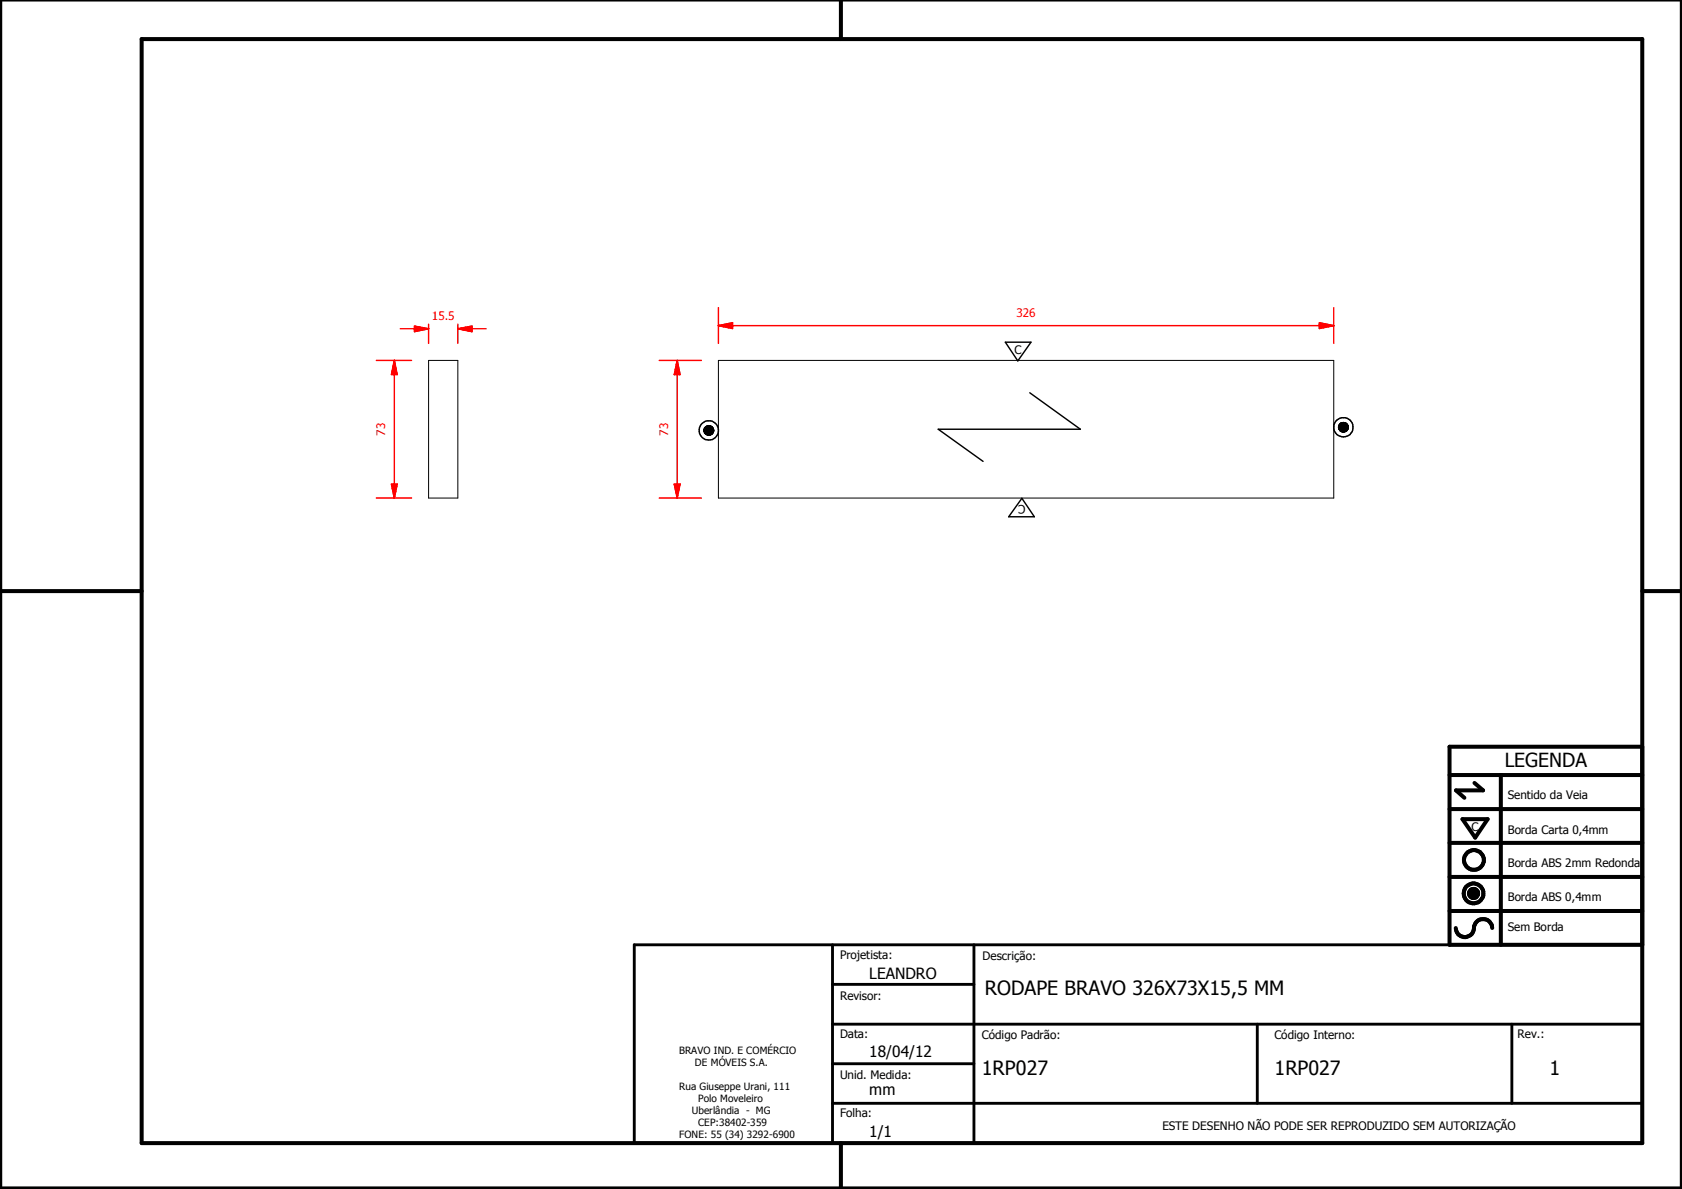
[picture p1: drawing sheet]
<svg xmlns="http://www.w3.org/2000/svg" width="297mm" height="210mm" viewBox="0 0 297 210" stroke-linecap="round" stroke-linejoin="round" font-family="sans-serif">
<g fill="none" stroke="#000" stroke-width=".18">
<path d="M75.7 63.6h5.2v24.3h-5.2zM124.3 75.9v.2zM124.4 75.7v.5zM124.4 75.8v.4zM124.4 75.8l-.1 .3zM124.4 75.6l.1-.1-.1 .9zM124.4 75.6v.8zM124.4 75.6v.7zM124.4 75.6v.6zM124.5 75.5v1zM124.5 75.4h.1l-.1 1.1zM124.5 75.4v1.1z"/>
<path d="M124.6 75.4v1.2zM124.7 75.3h.1l-.1 1.4zM124.7 75.3v1.4zM124.8 75.3v-.1v1.5zM124.8 75.3v1.4zM124.8 75.2h.1l-.1 1.6zM124.8 75.2v1.6zM124.9 75.2l.1-.1-.1 1.7zM124.9 75.2v1.6zM125 75.1v1.7zM125.1 75.1v1.7zM125.1 75.1l-.1 1.7z"/>
<path d="M125.2 75.1v1.7zM125.2 75.1l-.1 1.7zM125.3 75.1l-.1 1.7zM125.3 75.1v1.7zM125.4 75.2l-.1 1.6zM125.4 75.2v1.6zM125.5 75.2l-.1 1.6zM125.5 75.2v1.6zM125.6 75.3l-.1 1.5zM125.6 75.3v1.4zM125.7 75.3l-.1 1.4zM125.7 75.3v1.4z"/>
<path d="M125.8 75.4l-.1 1.3zM125.8 75.4v1.2zM125.8 75.4v1.1zM125.9 75.5l-.1 1zM125.9 75.5v1zM125.9 75.6v.9zM125.9 75.6v.8zM125.9 75.6v.7zM126 75.7l-.1 .6zM126 75.7v.5zM126 75.8v.4zM126 75.9v.3z"/>
<path d="M126 75.9v.2zM126.9 63.6h108.6v24.3h-108.6zM236.4 75.3v.2zM236.4 75.2v.5zM236.4 75.2v.4zM236.4 75.3v.3zM236.5 75.1v.7zM236.5 75.1l-.1 .6zM236.5 75v.8zM236.6 74.9v1zM236.6 74.9l-.1 .9zM236.6 74.9v1.1z"/>
<path d="M236.7 74.8h.1l-.1 1.3zM236.7 74.8v1.3zM236.7 74.8l-.1 1.2zM236.8 74.8v1.3zM236.8 74.7l.1-.1-.1 1.6zM236.8 74.7v1.5zM236.8 74.7v1.4zM236.9 74.6v1.6zM237 74.6h.1l-.1 1.6zM237 74.6l-.1 1.6zM237.1 74.6v1.6zM237.1 74.6v1.7z"/>
<path d="M237.2 74.6v1.7zM237.2 74.6l-.1 1.7zM237.3 74.6l-.1 1.7zM237.3 74.6v1.7zM237.4 74.6l-.1 1.7zM237.4 74.6h.1l-.1 1.6zM237.5 74.6v1.6h-.1zM237.5 74.6v1.6zM237.6 74.6l-.1 1.6zM237.6 74.6v1.6zM237.7 74.7l-.1 1.5zM237.7 74.7v1.5z"/>
<path d="M237.7 74.8v1.4zM237.7 74.8v1.3zM237.8 74.8l-.1 1.3zM237.8 74.8v1.3zM237.9 74.9l-.1 1.2zM237.9 74.9v1.1zM237.9 74.9v1zM238 75l-.1 .9zM238 75v.8zM238 75.1v.7zM238 75.2v.6zM238 75.2v.5z"/>
<path d="M238.1 75.3l-.1 .4zM238.1 75.3v.3zM238.1 75.3v.2zM259.4 157.6l1.6 .1zM259.4 157.7l1.6 .1zM259.4 157.8l1.6 .1zM259.4 157.9h1.6v.1zM259.4 157.9l1.6 .1h-1.5zM259.4 157.6h1.6zM259.5 158h1.5zM259.5 158l1.4 .1zM259.5 157.5l1.5 .1h-1.6z"/>
<path d="M259.5 157.5l1.5 .1zM259.5 158.1h1.4zM259.5 157.4l1.5 .1h-1.5zM259.5 157.4l1.5 .1zM259.5 158.1l1.4 .1zM259.5 157.3l1.4 .1h-1.4zM259.5 157.3l1.4 .1zM259.6 158.2h1.3zM259.6 158.2h1.2zM259.6 157.2l1.3 .1h-1.4zM259.6 157.2l1.3 .1zM259.6 158.2l1.2 .1z"/>
<path d="M259.6 157.2h1.3zM259.7 158.3h1.1zM259.7 158.3l1 .1zM259.7 157.1l1.1 .1h-1.2zM259.7 157.1l1.1 .1zM259.7 157.1h1.1zM259.8 158.4h.9zM259.8 158.4h.8zM259.8 157.1h1zM259.8 157.1h.9zM259.8 158.4l.8 .1zM259.8 157l.9 .1z"/>
<path d="M259.8 157h.8zM259.9 158.5h.7zM259.9 158.5h.6zM259.9 157h.7zM260 158.5h.5zM260 158.5h.4zM260 157h.6zM260.1 158.5h.3zM260.1 158.5h.2zM260.1 156.9l.4 .1zM260.1 156.9h.3zM260.1 156.9h.2z"/>
</g>
<g fill="#000">
<path d="M124.4 75.8l-.1 .3zM124.3 75.9v.2zM124.4 75.6v.6zM124.4 75.7v.5zM124.4 75.8v.4zM124.4 75.6l.1-.1-.1 .9zM124.4 75.6v.8zM124.4 75.6v.7zM124.5 75.5v1zM124.5 75.4h.1l-.1 1.1zM124.5 75.4v1.1zM124.6 75.4v1.2z"/>
<path d="M124.7 75.3h.1l-.1 1.4zM124.7 75.3v1.4zM124.8 75.3v-.1v1.5zM124.8 75.3v1.4zM124.8 75.2h.1l-.1 1.6zM124.8 75.2v1.6zM124.9 75.2l.1-.1-.1 1.7zM124.9 75.2v1.6zM125 75.1v1.7zM125.1 75.1v1.7zM125.1 75.1l-.1 1.7zM125.2 75.1v1.7z"/>
<path d="M125.2 75.1l-.1 1.7zM125.3 75.1l-.1 1.7zM125.3 75.1v1.7zM125.4 75.2l-.1 1.6zM125.4 75.2v1.6zM125.5 75.2l-.1 1.6zM125.5 75.2v1.6zM125.6 75.3l-.1 1.5zM125.6 75.3v1.4zM125.7 75.3l-.1 1.4zM125.7 75.3v1.4zM125.8 75.4l-.1 1.3z"/>
<path d="M125.8 75.4v1.2zM125.8 75.4v1.1zM125.9 75.5l-.1 1zM125.9 75.5v1zM125.9 75.6v.9zM125.9 75.6v.8zM125.9 75.6v.7zM126 75.7l-.1 .6zM126 75.7v.5zM126 75.8v.4zM126 75.9v.3zM126 75.9v.2z"/>
<path d="M236.4 75.3v.2zM236.5 75.1l-.1 .6zM236.4 75.2v.5zM236.4 75.2v.4zM236.4 75.3v.3zM236.5 75.1v.7zM236.6 74.9l-.1 .9zM236.5 75v.8zM236.6 74.9v1zM236.7 74.8l-.1 1.2zM236.6 74.9v1.1zM236.7 74.8h.1l-.1 1.3z"/>
<path d="M236.7 74.8v1.3zM236.8 74.7v1.4zM236.8 74.8v1.3zM236.8 74.7l.1-.1-.1 1.6zM236.8 74.7v1.5zM236.9 74.6v1.6zM237 74.6h.1l-.1 1.6zM237 74.6l-.1 1.6zM237.1 74.6v1.6zM237.1 74.6v1.7zM237.2 74.6v1.7zM237.2 74.6l-.1 1.7z"/>
<path d="M237.3 74.6l-.1 1.7zM237.3 74.6v1.7zM237.4 74.6l-.1 1.7zM237.4 74.6h.1l-.1 1.6zM237.5 74.6v1.6h-.1zM237.5 74.6v1.6zM237.6 74.6l-.1 1.6zM237.6 74.6v1.6zM237.7 74.7l-.1 1.5zM237.7 74.7v1.5zM237.7 74.8v1.4zM237.7 74.8v1.3z"/>
<path d="M237.8 74.8l-.1 1.3zM237.8 74.8v1.3zM237.9 74.9l-.1 1.2zM237.9 74.9v1.1zM237.9 74.9v1zM238 75l-.1 .9zM238 75v.8zM238 75.1v.7zM238 75.2v.6zM238 75.2v.5zM238.1 75.3l-.1 .4zM238.1 75.3v.3z"/>
<path d="M238.1 75.3v.2zM259.4 157.6h1.6zM259.5 157.5l1.5 .1h-1.6zM259.5 157.5l1.5 .1zM259.5 157.4l1.5 .1h-1.5zM259.5 157.4l1.5 .1zM259.5 157.3l1.4 .1h-1.4zM259.5 157.3l1.4 .1zM259.6 157.2l1.3 .1h-1.4zM259.6 157.2l1.3 .1zM259.6 157.2h1.3zM259.7 157.1l1.1 .1h-1.2z"/>
<path d="M259.7 157.1l1.1 .1zM259.7 157.1h1.1zM259.8 157.1h1zM259.8 157.1h.9zM259.8 157l.9 .1zM259.8 157h.8zM259.9 157h.7zM260 157h.6zM260.1 156.9l.4 .1zM260.1 156.9h.3zM260.1 156.9h.2zM260.1 158.5h.2z"/>
<path d="M260 158.5h.4zM260.1 158.5h.3zM259.9 158.5h.6zM260 158.5h.5zM259.8 158.4l.8 .1zM259.9 158.5h.7zM259.8 158.4h.8zM259.7 158.3l1 .1zM259.8 158.4h.9zM259.6 158.2l1.2 .1zM259.7 158.3h1.1zM259.6 158.2h1.2z"/>
<path d="M259.5 158.1l1.4 .1zM259.6 158.2h1.3zM259.5 158l1.4 .1zM259.5 158.1h1.4zM259.4 157.9l1.6 .1h-1.5zM259.5 158h1.5zM259.4 157.6l1.6 .1zM259.4 157.7l1.6 .1zM259.4 157.8l1.6 .1zM259.4 157.9h1.6v.1z"/>
</g>
<g fill="none" stroke="#000" stroke-width=".71">
<path d="M148.5 0v6.9M297 -.1v209.9h-297v-209.9M25 6.9h265v194.9h-265zM0 104.4h25M290 104.4h7M256 136.8h34M260.4 138.2l1.5 1.3h-4.8l1.5 1.3M265 136.8v30M290 131.8h-34v35h34M256 154.8h34M256 148.8h34M256 142.8h34"/>
<path d="M258.3 144.6h4.4l-2.2 3.3zM256 160.8h34M257.1 163.8a1.62 1.62 0 0 0 1.8 1.6 1.62 1.62 0 0 0 1.4-1.9 1.63 1.63 0 0 1 1.7-1.2 1.63 1.63 0 0 1 1.5 1.5M148.5 201.8v8"/>
<circle cx="260.2" cy="157.7" r="1.76"/>
<circle cx="260.2" cy="157.7" r=".82"/>
<circle cx="260.3" cy="151.8" r="1.76"/>
</g>
<path d="M112 166.8h178v35h-178zM147 173.8h25M147 166.8v35M172 166.8v35M147 194.8h143M147 180.8h143M147 187.8h25M222 180.8v14M267 180.8v14" fill="none" stroke="#000" stroke-width=".51"/>
<g fill="none" stroke="#000" stroke-width=".25">
<path d="M177.5 60.4h4.6l-2.4 3.3zM180.5 88l2.2 3.2h-4.6z"/>
<circle cx="125.2" cy="76" r=".85"/>
<circle cx="125.2" cy="76" r="1.7"/>
<circle cx="237.2" cy="75.4" r="1.71"/>
<circle cx="237.2" cy="75.4" r=".85"/>
</g>
<path d="M126.9 57.5h2.5" fill="none" stroke="#f00" stroke-width=".25"/>
<path d="M126.9 57.5l2.5-.5v1z" fill="#f00"/>
<path d="M126.9 57.5l2.5-.5v1zM233 57.5h2.5" fill="none" stroke="#f00" stroke-width=".25"/>
<path d="M233 57l2.5 .5-2.5 .5z" fill="#f00"/>
<path d="M126.9 54.3v6.3M129.4 57.5h103.6M233 57l2.5 .5-2.5 .5zM235.5 54.3v6.3M119.6 85.5v2.4" fill="none" stroke="#f00" stroke-width=".25"/>
<path d="M119.1 85.5h1l-.5 2.4z" fill="#f00"/>
<path d="M119.6 63.6v2.5M119.1 85.5h1l-.5 2.4z" fill="none" stroke="#f00" stroke-width=".25"/>
<path d="M119.6 63.6l.5 2.5h-1z" fill="#f00"/>
<path d="M73.2 58h2.5M116.4 63.6h7.5M119.6 63.6l.5 2.5h-1zM119.6 66.1v19.4M116.4 87.9h7.5" fill="none" stroke="#f00" stroke-width=".25"/>
<path d="M73.2 57.6l2.5 .4-2.5 .5z" fill="#f00"/>
<path d="M73.2 57.6l2.5 .4-2.5 .5zM80.9 58h2.5" fill="none" stroke="#f00" stroke-width=".25"/>
<path d="M80.9 58l2.5-.4v.9z" fill="#f00"/>
<path d="M70.7 58h2.5M75.7 57.2v3.4M80.9 58l2.5-.4v.9zM80.9 57.2v3.4M83.4 58h2.4M69.6 85.5v2.4" fill="none" stroke="#f00" stroke-width=".25"/>
<path d="M69.1 85.5h1l-.5 2.4z" fill="#f00"/>
<path d="M69.6 63.6v2.5M69.1 85.5h1l-.5 2.4z" fill="none" stroke="#f00" stroke-width=".25"/>
<path d="M69.6 63.6l.5 2.5h-1z" fill="#f00"/>
<path d="M66.5 63.6h6.2M69.6 63.6l.5 2.5h-1zM69.6 66.1v19.4M66.5 87.9h6.2" fill="none" stroke="#f00" stroke-width=".25"/>
<path d="M181.9 69.3l8.9 6.5h-25.1l7.9 5.6" fill="none" stroke="#000" stroke-width=".25"/>
<g font-size="3.5">
<text x="173.9" y="175.7">RODAPE BRAVO 326X73X15,5 MM</text>
<text x="173.4" y="189.7">1RP027</text>
<text x="225.1" y="189.7">1RP027</text>
<text x="273.6" y="189.7">1</text>
</g>
<text font-size="3.4" x="265.7" y="135.4">LEGENDA</text>
<g font-size="2.7">
<text x="153.5" y="172.8">LEANDRO</text>
<text x="153.5" y="186.6">18/04/12</text>
<text x="153.5" y="193.4">mm</text>
<text x="153.5" y="200.8">1/1</text>
</g>
<g font-size="2.1" fill="#f00">
<text x="76.3" y="56.5">15.5</text>
<text x="179.5" y="55.9">326</text>
<text x="68" y="77" transform="rotate(-90 68 77)">73</text>
<text x="118" y="77" transform="rotate(-90 118 77)">73</text>
</g>
<g font-size="2.1">
<text x="179.2" y="62.6">C</text>
<text x="181.1" y="89.1" transform="rotate(180 181.1 89.1)">C</text>
<text x="266.3" y="141.1">Sentido da Veia</text>
<text x="259.8" y="146.7">C</text>
<text x="266.3" y="147.2">Borda Carta 0,4mm</text>
<text x="266.3" y="153.1">Borda ABS 2mm Redonda</text>
<text x="266.3" y="159">Borda ABS 0,4mm</text>
<text x="266.3" y="164.4">Sem Borda</text>
<text x="148.4" y="169.3">Projetista:</text>
<text x="173.5" y="169.5">Descrição:</text>
<text x="148.4" y="176.6">Revisor:</text>
<text x="148.4" y="183.2">Data:</text>
<text x="173.4" y="183.3">Código Padrão:</text>
<text x="225.1" y="183.3">Código Interno:</text>
<text x="268" y="183.2">Rev.:</text>
<text x="148.4" y="190.5">Unid. Medida:</text>
<text x="148.4" y="197.2">Folha:</text>
<text x="205.3" y="199.5">ESTE DESENHO NÃO PODE SER REPRODUZIDO SEM AUTORIZAÇÃO</text>
</g>
<g font-size="1.8">
<text x="119.9" y="186">BRAVO IND. E COMÉRCIO</text>
<text x="122.7" y="188.1">DE MÓVEIS S.A.</text>
<text x="119.9" y="192.4">Rua Giuseppe Urani, 111</text>
<text x="122.2" y="196.7">Uberlândia - MG</text>
<text x="123.3" y="194.6">Polo Moveleiro</text>
<text x="119.9" y="201">FONE: 55 (34) 3292-6900</text>
<text x="123.3" y="198.8">CEP:38402-359</text>
</g>
</svg>
